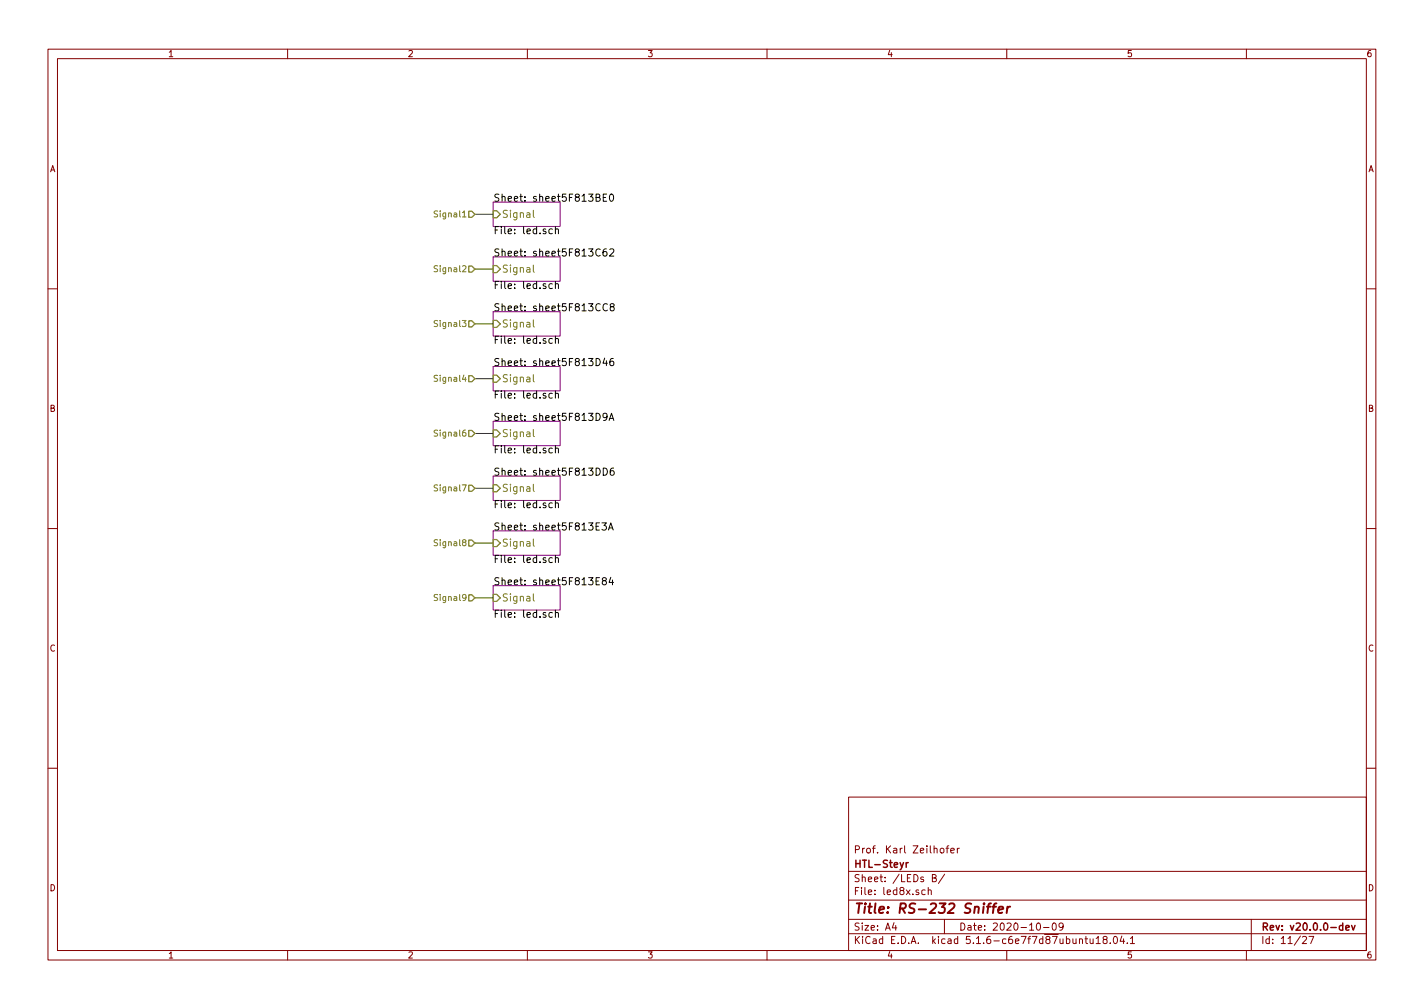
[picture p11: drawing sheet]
<svg xmlns="http://www.w3.org/2000/svg" width="297mm" height="210mm" viewBox="0 0 297 210" stroke-linecap="round" stroke-linejoin="round" font-family="sans-serif">
<g fill="none" stroke="#840000" stroke-width=".21">
<path d="M10 10.3h277v189.9h-277zM12 12.2h273v186.1h-273zM60 10.3v1.9M110 10.3v1.9M160 10.3v1.9M210 10.3v1.9M260 10.3v1.9M10 60.2h2M285 60.2h2M10 110.3h2M285 110.3h2M10 160.2h2"/>
<path d="M177 166.3h108v32h-108zM196.2 177.1l.2-.2 .4 .2 .1 .5-.1 .2-.4 .1-.2-.1zM197.3 176.9h.6M197.9 176.4l-.3 .3v1.2M198.3 177.4l.8-.1-.1-.3-.4-.1-.3 .2 .1 .7h.6M199.7 176.9v1M200.1 176.9l-.4 .3M285 160.2h2M60 198.3v1.9M110 198.3v1.9M160 198.3v1.9M177 194.8h108"/>
<path d="M177 191.8h108M177 187.8h108M177 181.8h108M186.5 192.5l-.4 1h1M186.8 193v1M193 185.7l-.4-.1-.3 .3v.6l.3 .1 .4-.1M193.6 185.7l.2-.1 .4 .1 .1 .9M193.6 185.1v1.5M194.5 183.1l.7-.1v-.4l-.7-.2v1.5h.5l.3-.1v-.4l-.3-.3M197 191.8v3M197.1 182.3l-1.3 2M210 198.3v1.9"/>
<path d="M216.3 192.7l.3-.2a.81 .81 0 0 1 .5 .8 .81 .81 0 0 1-.5 .7l-.3-.1-.1-.4zM217.7 193.5h1.1M219.6 192.7l.4-.2a.86 .86 0 0 1-.2 1.5l-.2-.1-.1-.4zM221.8 193.2l-.3 .3h-.3l-.3-.3 .2-.6 .4-.1 .2 .2a1.13 1.13 0 0 1-.2 1.2l-.4 .1M225.2 196l.2-.2 .3 .1 .1 .9M226.3 195.8h.6M226.5 195.3v1.3l.4 .2M227.4 195.8l.1 .9 .3 .1 .2-.1M228 195.8v1M228.7 195.8l.4-.5v1.5M228.7 196.8h.8M230.4 196l-.3-.2v-.3l.3-.2 .4 .1 .1 .4-.7 .2-.1 .3v.4l.3 .1h.3l.2-.3v-.4l-.2-.1"/>
<path d="M231.6 196.7v.1M232.4 195.4l.2-.1a.8 .8 0 0 1 .5 .8 .8 .8 0 0 1-.5 .7 1 1 0 0 1-.2-1.4zM234 195.2l-.3 1.1h.9M234.4 195.8v1M235.2 196.7v.1M235.8 195.8l.4-.5v1.5M235.8 196.8h.9M260 198.3v1.9M261 191.8v6.5M271.7 195.5l.6-.2 .2 .5-.9 1h.9M273 195.3h1l-.6 1.5"/>
</g>
<path d="M189 179.9v1M189.5 179.9l-.5 .3M280.1 193.1l-.4-.1-.3 .3 .1 .6 .2 .1 .4-.1M280.1 192.5v1.5M280.7 193.5l.8-.1-.1-.3-.5-.1-.2 .2 .1 .7h.6M281.9 193l.4 1 .4-1" fill="none" stroke="#840000" stroke-width=".3"/>
<path d="M205.9 189.1h.7M206.7 188.4l-.4 .1-.1 .2-.2 1.7M207 189.1h.8M207.8 188.4l-.3 .1-.2 .2-.2 1.7M208.3 189.8l.9-.2v-.4h-.8l-.2 1 .3 .2 .5-.1M210.2 189.1l-.2 1.3M210.7 189.1l-.4 .1-.2 .3" fill="none" stroke="#840000" stroke-width=".41"/>
<path d="M102.9 53.6h13.9v5.1h-13.9zM102.9 42.2h13.9v5h-13.9zM102.9 65h13.9v5.1h-13.9zM102.9 76.4h13.9v5.1h-13.9zM102.9 87.9h13.9v5.1h-13.9zM102.9 99.3h13.9v5.1h-13.9zM102.9 110.7h13.9v5.1h-13.9zM102.9 122.2h13.9v5h-13.9z" fill="none" stroke="#840084" stroke-width=".21"/>
<g fill="none" stroke="#000" stroke-width=".21">
<path d="M115.2 59.3l-.4-.1-.3 .3 .1 .6h.6M115.2 47.8l-.4-.1-.3 .4 .1 .6h.6M115.8 59.3l.3-.1 .3 .1 .1 .9M115.8 47.9l.3-.2 .3 .1 .1 1M115.8 47.3v1.5M115.8 58.7v1.5M124.3 41.2l.7-.1 .1-.2-.1-.3-.7-.1v1.5h.6l.2-.2 .1-.3-.4-.3M125.2 52a.6 .6 0 0 0-.7 0 .6 .6 0 0 0-.2 .8l.3 .5 .3 .1 .3-.1M125.8 41.2h.5M126.5 51.9l-.4 .1a1.01 1.01 0 0 0 0 1.4l.4-.1 .1-.5-.3-.3h-.2l-.3 .3M126.5 40.5h-.7v1.5h.7M127.2 52l.6-.1 .2 .1v.3l-.9 1.1h.9"/>
<path d="M127.3 40.6l.2-.1a.79 .79 0 0 1 .5 .7 .79 .79 0 0 1-.5 .8l-.4-.6zM115.2 70.7l-.4-.1-.3 .3 .1 .6h.6M115.8 70.8l.3-.2 .3 .1 .1 .9M115.8 70.1v1.5M124.3 74.8a.76 .76 0 0 1 .9 .7 .76 .76 0 0 1-.9 .8zM126.1 74.7l-.3 1.1h.9M126.5 75.3v1M126.7 63.5a.6 .6 0 0 0-.7 0 .6 .6 0 0 0-.2 .7l.3 .6h.3l.3-.1M127.6 64l-.3-.2v-.3l.3-.2 .4 .1 .1 .2-.1 .3-.6 .2-.1 .2v.4l.3 .1h.4l.1-.3v-.2l-.3-.3M127.9 74.8h-.4a1.01 1.01 0 0 0 0 1.5l.5-.2v-.6l-.5-.2-.3 .3M115.2 82.1l-.4-.1-.3 .3 .1 .7h.6M115.2 93.5h-.4l-.3 .3 .1 .6h.6"/>
<path d="M115.8 82.2l.3-.2 .3 .1 .1 1M115.8 93.6l.3-.1h.3l.1 1M115.8 81.6v1.5M115.8 93v1.5M125.8 97.6a.76 .76 0 0 1 .9 .8 .76 .76 0 0 1-.9 .7zM126.6 86.8l-.3 .3h-.2l-.3-.3v-.5l.3-.1 .4 .1 .1 .2a1.01 1.01 0 0 1-.4 1.2h-.3M127.1 87.7l.5-1.5 .4 1.5M127.2 87.3h.7M128 97.6l-.4 .1a1.01 1.01 0 0 0 0 1.4h.4l.1-.6-.3-.3-.4 .1-.1 .2M115.2 105l-.4-.1-.3 .3 .1 .6h.6M115.2 116.4l-.4-.1-.3 .3 .1 .7h.6M115.8 105l.3-.1 .3 .1 .1 .9"/>
<path d="M115.8 116.5l.3-.2 .3 .1 .1 .9M115.8 104.4v1.5M115.8 115.8v1.5M125.6 109.1h.9l-.5 .5 .3 .1 .2 .2-.1 .5-.2 .2-.6-.2M126.9 110.6l.5-1.5 .5 1.5M127.1 110.1h.7M115.2 127.8h-.4l-.3 .3 .1 .6h.6M115.8 127.9l.3-.1h.3l.1 1M115.8 127.3v1.5M125 120.5h-.7v1.5h.7M125.9 121.1l-.3-.3 .1-.2 .2-.1 .5 .1v.4l-.5 .1-.3 .3v.3l.3 .3 .4-.1 .2-.2v-.3l-.3-.3M127.4 120.4l-.3 1.1h.9"/>
<path d="M127.8 121v1"/>
</g>
<g fill="none" stroke="#848400" stroke-width=".21">
<path d="M91.3 55.5l-.5-.1-.2 .1v.4l.6 .3 .1 .3-.3 .2-.4-.1M91.3 44.1l-.5-.1-.2 .1v.4l.6 .2 .1 .3-.3 .3-.4-.1M111.3 55.3v1.3l.2 .2M111.3 43.9v1.3l.2 .2M91.3 78.4l-.5-.1-.2 .1v.4l.6 .2 .1 .3-.3 .2h-.4M91.3 66.9l-.5-.1-.2 .2v.3l.6 .3 .1 .3-.3 .2h-.4M111.3 66.7v1.3l.2 .2M111.3 78.2v1.2l.2 .2M91.3 89.8l-.5-.1-.2 .1v.4l.6 .2 .1 .3-.3 .3-.4-.1M111.3 89.6v1.3l.2 .2M91.3 112.6h-.5l-.2 .1v.3l.6 .3 .1 .3-.3 .2h-.4M91.3 101.2l-.5-.1-.2 .2v.3l.6 .3 .1 .3-.3 .2h-.4"/>
<path d="M111.3 101v1.3l.2 .2M111.3 112.4v1.3l.2 .2M91.3 124.1l-.5-.1-.2 .1v.4l.6 .2 .1 .3-.3 .3-.4-.1M111.3 123.9v1.3l.2 .2"/>
</g>
<g fill="none" stroke="#848400" stroke-width=".25">
<path d="M97.8 55.5h.6l.7 .6-.7 .7h-.6zM97.8 44.1h.6l.7 .6-.7 .6h-.6zM102.9 55.4h.7l.7 .7-.7 .8h-.7zM102.9 44h.7l.7 .7-.7 .7h-.7zM97.8 78.4h.6l.7 .6-.7 .6h-.6zM97.8 66.9h.6l.7 .7-.7 .6h-.6zM102.9 66.8h.7l.7 .8-.7 .7h-.7zM102.9 78.3h.7l.7 .7-.7 .7h-.7zM97.8 89.8h.6l.7 .6-.7 .7h-.6zM102.9 89.7h.7l.7 .7-.7 .8h-.7zM97.8 112.6h.6l.7 .7-.7 .6h-.6zM97.8 101.2h.6l.7 .6-.7 .7h-.6z"/>
<path d="M102.9 101.1h.7l.7 .7-.7 .8h-.7zM102.9 112.5h.7l.7 .8-.7 .7h-.7zM97.8 124.1h.6l.7 .6-.7 .6h-.6zM102.9 124h.7l.7 .7-.7 .7h-.7z"/>
</g>
<path d="M99.1 56.1h3.8M99.1 44.7h3.8M99.1 79h3.8M99.1 67.6h3.8M99.1 90.4h3.8M99.1 113.3h3.8M99.1 101.8h3.8M99.1 124.7h3.8" fill="none" stroke="#008400" stroke-width=".21"/>
<text font-size="2.8" fill="#840000" x="178" y="190.5">Title: RS-232 Sniffer</text>
<g font-size="2.1">
<text x="102.9" y="42.1">Sheet: sheet5F813BE0</text>
<text x="102.9" y="53.5">Sheet: sheet5F813C62</text>
<text x="102.9" y="48.8">File: led.sch</text>
<text x="102.9" y="60.3">File: led.sch</text>
<text x="102.9" y="64.9">Sheet: sheet5F813CC8</text>
<text x="102.9" y="71.7">File: led.sch</text>
<text x="102.9" y="76.3">Sheet: sheet5F813D46</text>
<text x="102.9" y="83.1">File: led.sch</text>
<text x="102.9" y="87.8">Sheet: sheet5F813D9A</text>
<text x="102.9" y="94.6">File: led.sch</text>
<text x="102.9" y="99.2">Sheet: sheet5F813DD6</text>
<text x="102.9" y="106">File: led.sch</text>
<text x="102.9" y="110.6">Sheet: sheet5F813E3A</text>
<text x="102.9" y="117.4">File: led.sch</text>
<text x="102.9" y="122.1">Sheet: sheet5F813E84</text>
<text x="102.9" y="128.8">File: led.sch</text>
</g>
<g font-size="2.1" fill="#848400">
<text x="104.6" y="45.4">Signal</text>
<text x="104.6" y="56.9">Signal</text>
<text x="104.6" y="68.3">Signal</text>
<text x="104.6" y="79.7">Signal</text>
<text x="104.6" y="91.2">Signal</text>
<text x="104.6" y="102.6">Signal</text>
<text x="104.6" y="114">Signal</text>
<text x="104.6" y="125.4">Signal</text>
</g>
<g font-size="2.1" fill="#840000">
<text x="178" y="178">Prof. Karl Zeilhofer</text>
<text x="178" y="184">Sheet: /LEDs B/</text>
<text x="178" y="181">HTL-Steyr</text>
<text x="178" y="186.7">File: led8x.sch</text>
<text x="178" y="196.9">KiCad E.D.A. kicad 5.1.6-c6e7f7d87ubuntu18.04.1</text>
<text x="178" y="194.1">Size: A4</text>
<text x="200" y="194.1">Date: 2020-10-09</text>
<text x="263" y="194.1">Rev: v20.0.0-dev</text>
<text x="263" y="196.9">Id: 11/27</text>
</g>
<g font-size="1.8" fill="#840000">
<text x="35" y="11.9">1</text>
<text x="85" y="11.9">2</text>
<text x="135" y="11.9">3</text>
<text x="185" y="11.9">4</text>
<text x="235" y="11.9">5</text>
<text x="285" y="11.9">6</text>
<text x="10.4" y="35.9">A</text>
<text x="285.4" y="35.9">A</text>
<text x="10.4" y="85.9">B</text>
<text x="285.4" y="85.9">B</text>
<text x="10.4" y="135.9">C</text>
<text x="285.4" y="135.9">C</text>
<text x="10.4" y="185.9">D</text>
<text x="285.4" y="185.9">D</text>
<text x="35" y="199.9">1</text>
<text x="85" y="199.9">2</text>
<text x="135" y="199.9">3</text>
<text x="185" y="199.9">4</text>
<text x="235" y="199.9">5</text>
<text x="285" y="199.9">6</text>
</g>
<g font-size="1.8" fill="#848400">
<text x="91.2" y="45.3">Signal1</text>
<text x="91.2" y="56.8">Signal2</text>
<text x="91.2" y="68.2">Signal3</text>
<text x="91.2" y="79.6">Signal4</text>
<text x="91.2" y="91.1">Signal6</text>
<text x="91.2" y="102.5">Signal7</text>
<text x="91.2" y="113.9">Signal8</text>
<text x="91.2" y="125.3">Signal9</text>
</g>
</svg>
